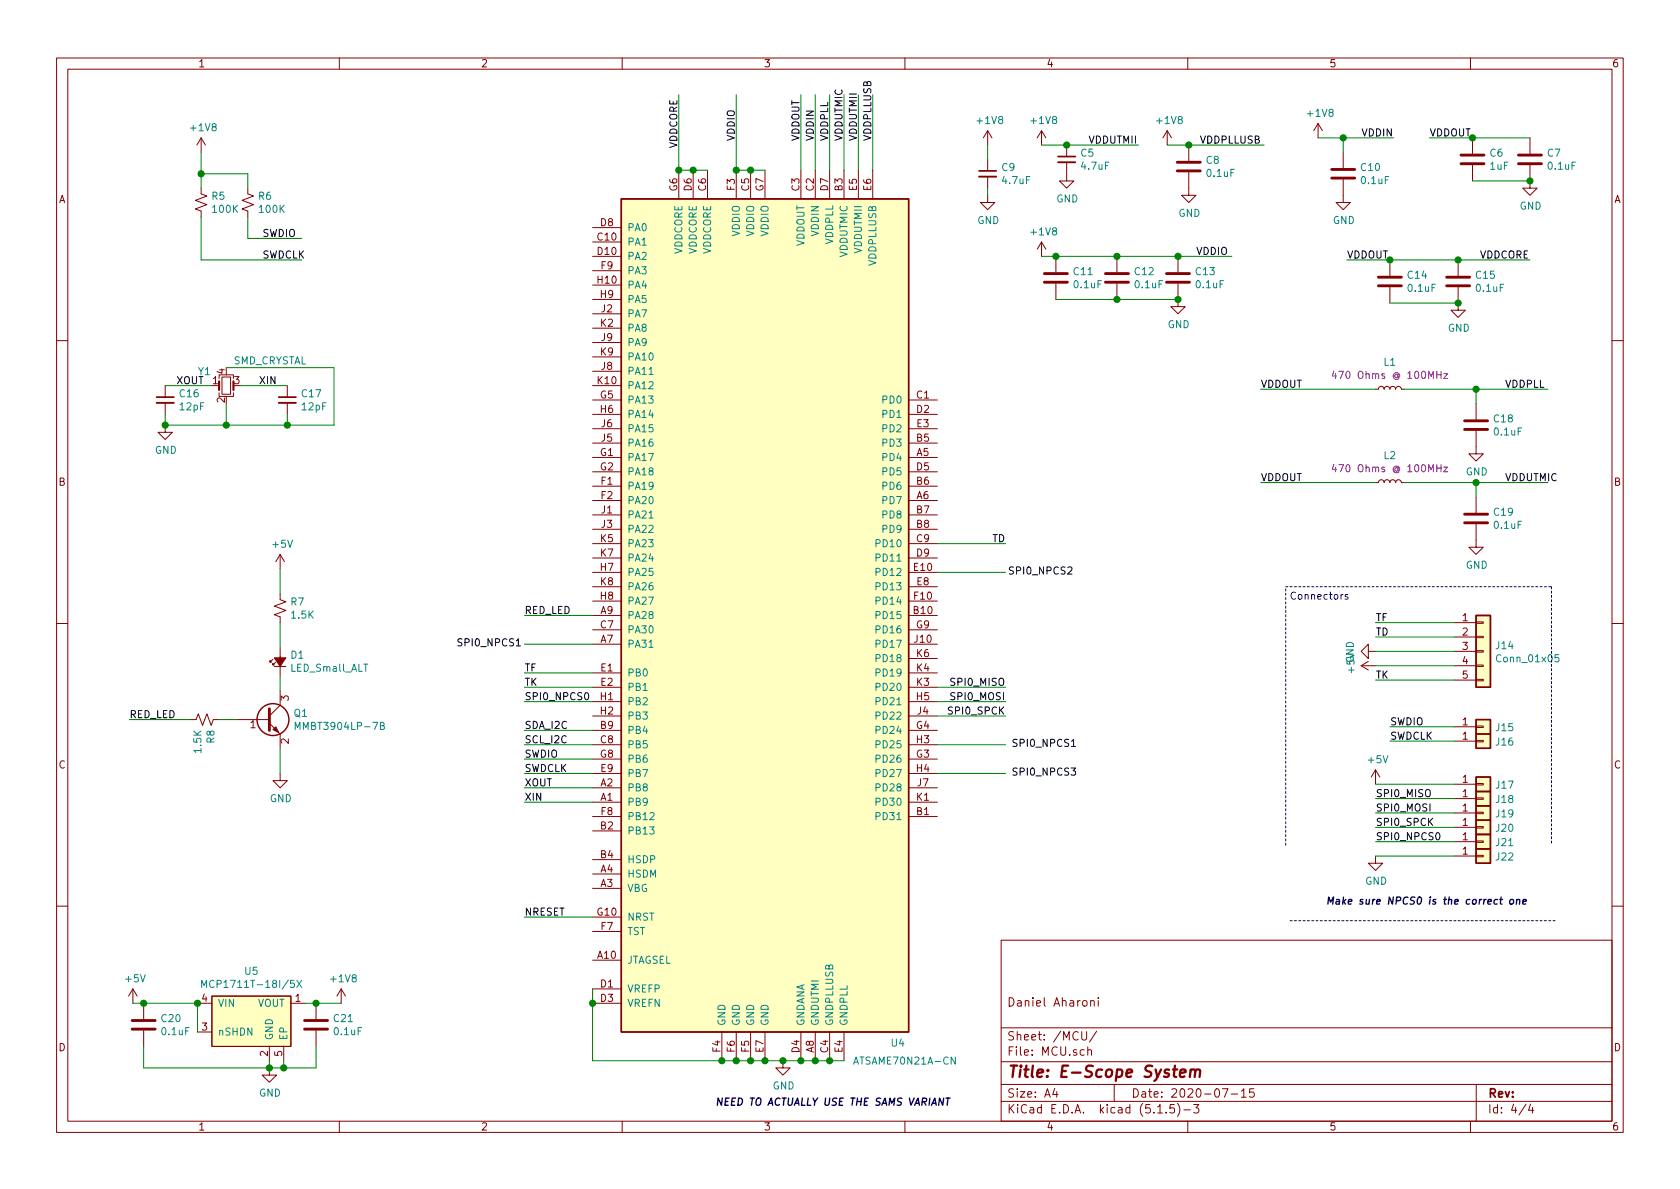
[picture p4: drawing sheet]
EESchema Schematic File Version 4
EELAYER 30 0
EELAYER END
$Descr A4 11693 8268
encoding utf-8
Sheet 4 4
Title "E-Scope System"
Date "2020-07-15"
Rev ""
Comp ""
Comment1 "Daniel Aharoni"
Comment2 ""
Comment3 ""
Comment4 ""
$EndDescr
Text Label 1825 1650 0    50   ~ 0
SWDIO
Text Label 1825 1800 0    50   ~ 0
SWDCLK
$Comp
L power:GND #PWR0115
U 1 1
P 1150 2950
F 0 "#PWR0115" H 1150 2700 50  0001 C CNN
F 1 "GND" H 1155 2777 50  0000 C CNN
F 2 "" H 1150 2950 50  0001 C CNN
F 3 "" H 1150 2950 50  0001 C CNN
	1    1150 2950
	1    0    0    -1  
$EndComp
$Comp
L power:GND #PWR0116
U 1 1
P 1950 5375
F 0 "#PWR0116" H 1950 5125 50  0001 C CNN
F 1 "GND" H 1955 5202 50  0000 C CNN
F 2 "" H 1950 5375 50  0001 C CNN
F 3 "" H 1950 5375 50  0001 C CNN
	1    1950 5375
	1    0    0    -1  
$EndComp
Text Label 900  5000 0    50   ~ 0
RED_LED
$Comp
L power:GND #PWR0117
U 1 1
P 9575 4525
F 0 "#PWR0117" H 9575 4275 50  0001 C CNN
F 1 "GND" H 9580 4352 50  0000 C CNN
F 2 "" H 9575 4525 50  0001 C CNN
F 3 "" H 9575 4525 50  0001 C CNN
	1    9575 4525
	0    1    1    0   
$EndComp
Text Label 9575 4725 0    50   ~ 0
TK
Text Label 9575 4425 0    50   ~ 0
TD
Text Label 9575 4325 0    50   ~ 0
TF
Wire Wire Line
	10125 4725 9575 4725
Wire Wire Line
	10125 4625 9575 4625
Wire Wire Line
	10125 4525 9575 4525
Wire Wire Line
	10125 4425 9575 4425
$Comp
L .Connector:Conn_01x01 J16
U 1 1
P 10325 5150
F 0 "J16" H 10405 5146 50  0000 L CNN
F 1 "Conn_01x01" H 10405 5146 50  0001 L CNN
F 2 ".Connector:Conn_1x1_250x750_Pad" H 10405 5101 50  0001 L CNN
F 3 "~" H 10325 5150 50  0001 C CNN
	1    10325 5150
	1    0    0    -1  
$EndComp
$Comp
L .Connector:Conn_01x01 J15
U 1 1
P 10325 5050
F 0 "J15" H 10405 5046 50  0000 L CNN
F 1 "Conn_01x01" H 10405 5046 50  0001 L CNN
F 2 ".Connector:Conn_1x1_250x750_Pad" H 10325 5050 50  0001 C CNN
F 3 "~" H 10325 5050 50  0001 C CNN
	1    10325 5050
	1    0    0    -1  
$EndComp
Wire Wire Line
	10125 5050 9675 5050
Wire Wire Line
	10125 5150 9675 5150
Text Label 9675 5050 0    50   ~ 0
SWDIO
Text Label 9675 5150 0    50   ~ 0
SWDCLK
Wire Wire Line
	10275 3350 10275 3450
Connection ~ 10275 3350
$Comp
L power:GND #PWR0118
U 1 1
P 10275 3750
F 0 "#PWR0118" H 10275 3500 50  0001 C CNN
F 1 "GND" H 10280 3577 50  0000 C CNN
F 2 "" H 10275 3750 50  0001 C CNN
F 3 "" H 10275 3750 50  0001 C CNN
	1    10275 3750
	1    0    0    -1  
$EndComp
Wire Wire Line
	10275 2700 10275 2800
Connection ~ 10275 2700
Wire Wire Line
	9775 3350 10275 3350
$Comp
L .Inductor:BLM18PG471SN1D L2
U 1 1
P 9675 3350
F 0 "L2" V 9860 3350 50  0000 C CNN
F 1 "BLM18PG471SN1D" H 9725 3200 50  0001 L CNN
F 2 ".Inductor:L_0603_1608Metric_L" H 9725 3650 50  0001 C CNN
F 3 "https://www.murata.com/en-us/products/productdata/8796738650142/ENFA0003.pdf" H 9675 3350 50  0001 C CNN
F 4 "470 Ohms @ 100MHz" V 9769 3350 50  0000 C CNN "Note"
F 5 "0603" H 9825 3100 50  0001 C CNN "Size"
	1    9675 3350
	0    -1   -1   0   
$EndComp
Wire Wire Line
	9775 2700 10275 2700
$Comp
L .Inductor:BLM18PG471SN1D L1
U 1 1
P 9675 2700
F 0 "L1" V 9860 2700 50  0000 C CNN
F 1 "BLM18PG471SN1D" H 9725 2550 50  0001 L CNN
F 2 ".Inductor:L_0603_1608Metric_L" H 9725 3000 50  0001 C CNN
F 3 "https://www.murata.com/en-us/products/productdata/8796738650142/ENFA0003.pdf" H 9675 2700 50  0001 C CNN
F 4 "470 Ohms @ 100MHz" V 9769 2700 50  0000 C CNN "Note"
F 5 "0603" H 9825 2450 50  0001 C CNN "Size"
	1    9675 2700
	0    -1   -1   0   
$EndComp
Wire Wire Line
	8775 2700 9575 2700
Wire Wire Line
	8775 3350 9575 3350
Text Label 8775 2700 0    50   ~ 0
VDDOUT
Text Label 8775 3350 0    50   ~ 0
VDDOUT
Wire Wire Line
	10275 2700 10775 2700
Wire Wire Line
	10275 3350 10775 3350
Text Label 10475 2700 0    50   ~ 0
VDDPLL
Text Label 10475 3350 0    50   ~ 0
VDDUTMIC
Text Label 9375 1800 0    50   ~ 0
VDDOUT
Text Label 10300 1800 0    50   ~ 0
VDDCORE
$Comp
L power:GND #PWR0119
U 1 1
P 6875 1350
F 0 "#PWR0119" H 6875 1100 50  0001 C CNN
F 1 "GND" H 6880 1177 50  0000 C CNN
F 2 "" H 6875 1350 50  0001 C CNN
F 3 "" H 6875 1350 50  0001 C CNN
	1    6875 1350
	1    0    0    -1  
$EndComp
Text Label 8325 1775 0    50   ~ 0
VDDIO
Wire Wire Line
	9350 950  9350 1050
Text Label 9475 950  0    50   ~ 0
VDDIN
Text Label 8350 1000 0    50   ~ 0
VDDPLLUSB
$Comp
L power:GND #PWR0120
U 1 1
P 7425 1200
F 0 "#PWR0120" H 7425 950 50  0001 C CNN
F 1 "GND" H 7430 1027 50  0000 C CNN
F 2 "" H 7425 1200 50  0001 C CNN
F 3 "" H 7425 1200 50  0001 C CNN
	1    7425 1200
	1    0    0    -1  
$EndComp
Text Label 7575 1000 0    50   ~ 0
VDDUTMII
Wire Wire Line
	10125 4325 9575 4325
Text Label 9950 950  0    50   ~ 0
VDDOUT
$Comp
L power:+1V8 #PWR0121
U 1 1
P 1400 1050
F 0 "#PWR0121" H 1400 900 50  0001 C CNN
F 1 "+1V8" H 1415 1223 50  0000 C CNN
F 2 "" H 1400 1050 50  0001 C CNN
F 3 "" H 1400 1050 50  0001 C CNN
	1    1400 1050
	1    0    0    -1  
$EndComp
$Comp
L .Device:R_Small_US R5
U 1 1
P 1400 1400
F 0 "R5" H 1468 1446 50  0000 L CNN
F 1 "100K" H 1468 1355 50  0000 L CNN
F 2 ".Resistor:R_0201_0603Metric_ERJ_L" H 1400 1400 50  0001 C CNN
F 3 "~" H 1400 1400 50  0001 C CNN
	1    1400 1400
	1    0    0    -1  
$EndComp
$Comp
L .Device:R_Small_US R6
U 1 1
P 1725 1400
F 0 "R6" H 1793 1446 50  0000 L CNN
F 1 "100K" H 1793 1355 50  0000 L CNN
F 2 ".Resistor:R_0201_0603Metric_ERJ_L" H 1725 1400 50  0001 C CNN
F 3 "~" H 1725 1400 50  0001 C CNN
	1    1725 1400
	1    0    0    -1  
$EndComp
Wire Wire Line
	1400 1050 1400 1200
Wire Wire Line
	1400 1200 1725 1200
Wire Wire Line
	1725 1200 1725 1300
Connection ~ 1400 1200
Wire Wire Line
	1400 1200 1400 1300
Wire Wire Line
	1725 1650 1725 1500
Wire Wire Line
	1400 1500 1400 1800
Wire Wire Line
	1400 1800 2100 1800
Wire Wire Line
	1725 1650 2100 1650
$Comp
L .Device:R_Small_US R7
U 1 1
P 1950 4225
F 0 "R7" H 2018 4271 50  0000 L CNN
F 1 "1.5K" H 2018 4180 50  0000 L CNN
F 2 ".Resistor:R_0201_0603Metric_ERJ_L" H 1950 4225 50  0001 C CNN
F 3 "~" H 1950 4225 50  0001 C CNN
	1    1950 4225
	1    0    0    -1  
$EndComp
$Comp
L power:+5V #PWR0122
U 1 1
P 9575 4625
F 0 "#PWR0122" H 9575 4475 50  0001 C CNN
F 1 "+5V" H 9590 4798 50  0000 C CNN
F 2 "" H 9575 4625 50  0001 C CNN
F 3 "" H 9575 4625 50  0001 C CNN
	1    9575 4625
	0    -1   -1   0   
$EndComp
$Comp
L power:+1V8 #PWR0123
U 1 1
P 7250 1000
F 0 "#PWR0123" H 7250 850 50  0001 C CNN
F 1 "+1V8" H 7265 1173 50  0000 C CNN
F 2 "" H 7250 1000 50  0001 C CNN
F 3 "" H 7250 1000 50  0001 C CNN
	1    7250 1000
	1    0    0    -1  
$EndComp
$Comp
L power:+1V8 #PWR0124
U 1 1
P 8125 1000
F 0 "#PWR0124" H 8125 850 50  0001 C CNN
F 1 "+1V8" H 8140 1173 50  0000 C CNN
F 2 "" H 8125 1000 50  0001 C CNN
F 3 "" H 8125 1000 50  0001 C CNN
	1    8125 1000
	1    0    0    -1  
$EndComp
$Comp
L power:+1V8 #PWR0125
U 1 1
P 7250 1775
F 0 "#PWR0125" H 7250 1625 50  0001 C CNN
F 1 "+1V8" H 7265 1948 50  0000 C CNN
F 2 "" H 7250 1775 50  0001 C CNN
F 3 "" H 7250 1775 50  0001 C CNN
	1    7250 1775
	1    0    0    -1  
$EndComp
$Comp
L power:+1V8 #PWR0126
U 1 1
P 6875 1000
F 0 "#PWR0126" H 6875 850 50  0001 C CNN
F 1 "+1V8" H 6890 1173 50  0000 C CNN
F 2 "" H 6875 1000 50  0001 C CNN
F 3 "" H 6875 1000 50  0001 C CNN
	1    6875 1000
	1    0    0    -1  
$EndComp
$Comp
L power:+1V8 #PWR0127
U 1 1
P 9175 950
F 0 "#PWR0127" H 9175 800 50  0001 C CNN
F 1 "+1V8" H 9190 1123 50  0000 C CNN
F 2 "" H 9175 950 50  0001 C CNN
F 3 "" H 9175 950 50  0001 C CNN
	1    9175 950 
	1    0    0    -1  
$EndComp
Wire Wire Line
	9350 950  9175 950 
Wire Wire Line
	6875 1000 6875 1100
Wire Wire Line
	6875 1300 6875 1350
Connection ~ 9350 950 
Wire Wire Line
	9350 950  9700 950 
Wire Notes Line
	8950 4075 10800 4075
Wire Notes Line
	10800 4075 10800 5875
Wire Notes Line
	10825 6400 8975 6400
Wire Notes Line
	8950 5875 8950 4075
Text Notes 8975 4175 0    50   ~ 0
Connectors
$Comp
L .MCU:ATSAME70N21A-CN U4
U 1 1
P 5375 4475
F 0 "U4" H 6250 1700 50  0000 C CNN
F 1 "ATSAME70N21A-CN" H 6300 1575 50  0000 C CNN
F 2 ".Package_BGA:BGA_100_CP80_10X10_900X900X110B40L" H 5275 4375 50  0001 C CNN
F 3 "http://www.microchip.com/mymicrochip/filehandler.aspx?ddocname=en589960" H 5375 4475 50  0001 C CNN
	1    5375 4475
	1    0    0    -1  
$EndComp
Wire Wire Line
	1475 2675 1150 2675
Wire Wire Line
	1575 2800 1575 2950
Wire Wire Line
	1575 2950 1150 2950
Wire Wire Line
	1150 2950 1150 2875
Wire Wire Line
	2000 2675 1675 2675
Wire Wire Line
	2000 2875 2000 2950
Wire Wire Line
	2000 2950 1575 2950
Connection ~ 1575 2950
Wire Wire Line
	1575 2550 2325 2550
Wire Wire Line
	2325 2550 2325 2950
Wire Wire Line
	2325 2950 2000 2950
Connection ~ 2000 2950
Connection ~ 1150 2950
Wire Wire Line
	4925 1175 4825 1175
Connection ~ 4825 1175
Wire Wire Line
	4825 1175 4725 1175
Wire Wire Line
	4725 1175 4725 650 
Connection ~ 4725 1175
Wire Wire Line
	5325 1175 5225 1175
Connection ~ 5225 1175
Wire Wire Line
	5225 1175 5125 1175
Wire Wire Line
	5125 1175 5125 650 
Connection ~ 5125 1175
Wire Wire Line
	5575 1175 5575 650 
Wire Wire Line
	5675 1175 5675 650 
Wire Wire Line
	5775 1175 5775 650 
Wire Wire Line
	5875 1175 5875 650 
Wire Wire Line
	5975 1175 5975 650 
Wire Wire Line
	6075 1175 6075 650 
Text Label 4725 1025 1    50   ~ 0
VDDCORE
Text Label 5125 975  1    50   ~ 0
VDDIO
Text Label 5575 975  1    50   ~ 0
VDDOUT
Text Label 5875 975  1    50   ~ 0
VDDUTMIC
Wire Wire Line
	4125 5575 3650 5575
Wire Wire Line
	4125 5475 3650 5475
Text Label 3650 5475 0    50   ~ 0
XOUT
Text Label 3650 5575 0    50   ~ 0
XIN
Text Label 6075 975  1    50   ~ 0
VDDPLLUSB
Text Label 5975 975  1    50   ~ 0
VDDUTMII
Text Label 5675 975  1    50   ~ 0
VDDIN
Text Label 5775 975  1    50   ~ 0
VDDPLL
Wire Wire Line
	5875 7375 5775 7375
Connection ~ 5125 7375
Wire Wire Line
	5125 7375 5025 7375
Connection ~ 5225 7375
Wire Wire Line
	5225 7375 5125 7375
Connection ~ 5325 7375
Wire Wire Line
	5325 7375 5225 7375
Connection ~ 5575 7375
Wire Wire Line
	5575 7375 5450 7375
Connection ~ 5675 7375
Wire Wire Line
	5675 7375 5575 7375
Connection ~ 5775 7375
Wire Wire Line
	5775 7375 5675 7375
$Comp
L power:GND #PWR0128
U 1 1
P 5450 7375
F 0 "#PWR0128" H 5450 7125 50  0001 C CNN
F 1 "GND" H 5455 7202 50  0000 C CNN
F 2 "" H 5450 7375 50  0001 C CNN
F 3 "" H 5450 7375 50  0001 C CNN
	1    5450 7375
	1    0    0    -1  
$EndComp
Connection ~ 5450 7375
Wire Wire Line
	5450 7375 5325 7375
Wire Wire Line
	4125 4475 3650 4475
Wire Wire Line
	4125 4275 3650 4275
Text Label 3650 4275 0    50   ~ 0
RED_LED
Text Label 3175 4500 0    50   ~ 0
SPI0_NPCS1
Wire Wire Line
	4125 4675 3650 4675
Wire Wire Line
	4125 4775 3650 4775
Wire Wire Line
	4125 4875 3650 4875
Wire Wire Line
	4125 5075 3650 5075
Wire Wire Line
	4125 5175 3650 5175
Wire Wire Line
	4125 5275 3650 5275
Wire Wire Line
	4125 5375 3650 5375
Text Label 3650 4675 0    50   ~ 0
TF
Text Label 3650 4775 0    50   ~ 0
TK
Text Label 3650 4875 0    50   ~ 0
SPI0_NPCS0
Text Label 3650 5075 0    50   ~ 0
SDA_I2C
Text Label 3650 5175 0    50   ~ 0
SCL_I2C
Text Label 3650 5275 0    50   ~ 0
SWDIO
Text Label 3650 5375 0    50   ~ 0
SWDCLK
Wire Wire Line
	4125 6975 4125 6875
Wire Wire Line
	4125 6975 4125 7375
Wire Wire Line
	4125 7375 5025 7375
Connection ~ 4125 6975
Connection ~ 5025 7375
Wire Wire Line
	4125 6375 3650 6375
Text Label 3650 6375 0    50   ~ 0
NRESET
Wire Wire Line
	7000 3775 6525 3775
Wire Wire Line
	7000 3975 6525 3975
Wire Wire Line
	7000 4775 6525 4775
Wire Wire Line
	7000 4875 6525 4875
Wire Wire Line
	7000 4975 6525 4975
Text Label 7000 3775 2    50   ~ 0
TD
Text Label 7475 4000 2    50   ~ 0
SPI0_NPCS2
Text Label 7000 4775 2    50   ~ 0
SPI0_MISO
Text Label 7000 4875 2    50   ~ 0
SPI0_MOSI
Text Label 7000 4975 2    50   ~ 0
SPI0_SPCK
Wire Wire Line
	7000 5175 6525 5175
Wire Wire Line
	7000 5375 6525 5375
Text Label 7500 5200 2    50   ~ 0
SPI0_NPCS1
Text Label 7500 5400 2    50   ~ 0
SPI0_NPCS3
$Comp
L .Device:C_Small C9
U 1 1
P 6875 1200
F 0 "C9" H 6967 1246 50  0000 L CNN
F 1 "4.7uF" H 6967 1155 50  0000 L CNN
F 2 ".Capacitor:C_0402_1005Metric_L" H 6875 1200 50  0001 C CNN
F 3 "~" H 6875 1200 50  0001 C CNN
	1    6875 1200
	1    0    0    -1  
$EndComp
Wire Wire Line
	7250 1000 7425 1000
$Comp
L .Device:C_Small C5
U 1 1
P 7425 1100
F 0 "C5" H 7517 1146 50  0000 L CNN
F 1 "4.7uF" H 7517 1055 50  0000 L CNN
F 2 ".Capacitor:C_0402_1005Metric_L" H 7425 1100 50  0001 C CNN
F 3 "~" H 7425 1100 50  0001 C CNN
	1    7425 1100
	1    0    0    -1  
$EndComp
Connection ~ 7425 1000
Wire Wire Line
	7425 1000 7925 1000
$Comp
L .Device:LED_Small_ALT D1
U 1 1
P 1950 4600
F 0 "D1" V 1996 4532 50  0000 R CNN
F 1 "LED_Small_ALT" V 1905 4532 50  0000 R CNN
F 2 "LED_SMD:LED_0402_1005Metric" V 1950 4600 50  0001 C CNN
F 3 "~" V 1950 4600 50  0001 C CNN
	1    1950 4600
	0    -1   -1   0   
$EndComp
$Comp
L .Regulator_Linear:MCP1711 U?
U 1 1
P 1575 6975
AR Path="/5EE8F7BA" Ref="U?"  Part="1" 
AR Path="/5EEA60FC/5EE8F7BA" Ref="U5"  Part="1" 
F 0 "U5" H 1750 7200 50  0000 C CNN
F 1 "MCP1711T-18I/5X" H 1750 7109 50  0000 C CNN
F 2 ".Package_QFN:UQFN_MCP1711" H 1575 6975 50  0001 C CNN
F 3 "http://ww1.microchip.com/downloads/en/DeviceDoc/20005415D.pdf" H 1575 6975 50  0001 C CNN
	1    1575 6975
	1    0    0    -1  
$EndComp
Wire Wire Line
	1875 7375 1875 7425
Wire Wire Line
	1875 7425 1975 7425
Wire Wire Line
	1975 7425 1975 7375
Wire Wire Line
	2125 6975 2200 6975
$Comp
L power:+5V #PWR?
U 1 1
P 925 6975
AR Path="/5EE8F7C4" Ref="#PWR?"  Part="1" 
AR Path="/5EEA60FC/5EE8F7C4" Ref="#PWR0129"  Part="1" 
F 0 "#PWR0129" H 925 6825 50  0001 C CNN
F 1 "+5V" H 940 7148 50  0000 C CNN
F 2 "" H 925 6975 50  0001 C CNN
F 3 "" H 925 6975 50  0001 C CNN
	1    925  6975
	1    0    0    -1  
$EndComp
$Comp
L power:GND #PWR?
U 1 1
P 1875 7425
AR Path="/5EE8F7CA" Ref="#PWR?"  Part="1" 
AR Path="/5EEA60FC/5EE8F7CA" Ref="#PWR0130"  Part="1" 
F 0 "#PWR0130" H 1875 7175 50  0001 C CNN
F 1 "GND" H 1880 7252 50  0000 C CNN
F 2 "" H 1875 7425 50  0001 C CNN
F 3 "" H 1875 7425 50  0001 C CNN
	1    1875 7425
	1    0    0    -1  
$EndComp
Connection ~ 1875 7425
$Comp
L power:+1V8 #PWR?
U 1 1
P 2375 6975
AR Path="/5EE8F7D1" Ref="#PWR?"  Part="1" 
AR Path="/5EEA60FC/5EE8F7D1" Ref="#PWR0131"  Part="1" 
F 0 "#PWR0131" H 2375 6825 50  0001 C CNN
F 1 "+1V8" H 2390 7148 50  0000 C CNN
F 2 "" H 2375 6975 50  0001 C CNN
F 3 "" H 2375 6975 50  0001 C CNN
	1    2375 6975
	1    0    0    -1  
$EndComp
$Comp
L .Device:C C?
U 1 1
P 1000 7125
AR Path="/5EE8F7D7" Ref="C?"  Part="1" 
AR Path="/5EEA60FC/5EE8F7D7" Ref="C20"  Part="1" 
F 0 "C20" H 1115 7171 50  0000 L CNN
F 1 "0.1uF" H 1115 7080 50  0000 L CNN
F 2 ".Capacitor:C_0201_0603Metric_L" H 1038 6975 50  0001 C CNN
F 3 "~" H 1000 7125 50  0001 C CNN
	1    1000 7125
	1    0    0    -1  
$EndComp
$Comp
L .Device:C C?
U 1 1
P 2200 7125
AR Path="/5EE8F7DD" Ref="C?"  Part="1" 
AR Path="/5EEA60FC/5EE8F7DD" Ref="C21"  Part="1" 
F 0 "C21" H 2315 7171 50  0000 L CNN
F 1 "0.1uF" H 2315 7080 50  0000 L CNN
F 2 ".Capacitor:C_0201_0603Metric_L" H 2238 6975 50  0001 C CNN
F 3 "~" H 2200 7125 50  0001 C CNN
	1    2200 7125
	1    0    0    -1  
$EndComp
Connection ~ 2200 6975
Wire Wire Line
	2200 6975 2375 6975
Connection ~ 1000 6975
Wire Wire Line
	1000 6975 925  6975
Wire Wire Line
	1000 6975 1375 6975
Wire Wire Line
	1375 6975 1375 7175
Connection ~ 1375 6975
Wire Wire Line
	1000 7275 1000 7425
Wire Wire Line
	1000 7425 1875 7425
Wire Wire Line
	2200 7275 2200 7425
Wire Wire Line
	2200 7425 1975 7425
Connection ~ 1975 7425
$Comp
L Connector_Generic:Conn_01x05 J14
U 1 1
P 10325 4525
F 0 "J14" H 10405 4567 50  0000 L CNN
F 1 "Conn_01x05" H 10405 4476 50  0000 L CNN
F 2 ".Connector:B2B_Flex_05_Dual_Row_38milx24mil_Pad_20mil_copy" H 10325 4525 50  0001 C CNN
F 3 "~" H 10325 4525 50  0001 C CNN
	1    10325 4525
	1    0    0    -1  
$EndComp
$Comp
L .Oscillator:SMD_CRYSTAL Y1
U 1 1
P 1575 2675
F 0 "Y1" H 1375 2775 50  0000 L CNN
F 1 "SMD_CRYSTAL" H 1625 2850 50  0000 L CNN
F 2 ".Oscillator:Epson_Crystal_2_5x2" H 1525 2750 50  0001 C CNN
F 3 "" H 1575 2675 50  0001 C CNN
	1    1575 2675
	1    0    0    -1  
$EndComp
$Comp
L .Connector:Conn_01x01 J17
U 1 1
P 10325 5450
F 0 "J17" H 10405 5446 50  0000 L CNN
F 1 "Conn_01x01" H 10405 5446 50  0001 L CNN
F 2 ".Connector:Spring_2306334" H 10325 5450 50  0001 C CNN
F 3 "~" H 10325 5450 50  0001 C CNN
	1    10325 5450
	1    0    0    -1  
$EndComp
$Comp
L .Connector:Conn_01x01 J18
U 1 1
P 10325 5550
F 0 "J18" H 10405 5546 50  0000 L CNN
F 1 "Conn_01x01" H 10405 5546 50  0001 L CNN
F 2 ".Connector:Spring_2306334" H 10325 5550 50  0001 C CNN
F 3 "~" H 10325 5550 50  0001 C CNN
	1    10325 5550
	1    0    0    -1  
$EndComp
$Comp
L .Connector:Conn_01x01 J19
U 1 1
P 10325 5650
F 0 "J19" H 10405 5646 50  0000 L CNN
F 1 "Conn_01x01" H 10405 5646 50  0001 L CNN
F 2 ".Connector:Spring_2306334" H 10325 5650 50  0001 C CNN
F 3 "~" H 10325 5650 50  0001 C CNN
	1    10325 5650
	1    0    0    -1  
$EndComp
$Comp
L .Connector:Conn_01x01 J20
U 1 1
P 10325 5750
F 0 "J20" H 10405 5746 50  0000 L CNN
F 1 "Conn_01x01" H 10405 5746 50  0001 L CNN
F 2 ".Connector:Spring_2306334" H 10325 5750 50  0001 C CNN
F 3 "~" H 10325 5750 50  0001 C CNN
	1    10325 5750
	1    0    0    -1  
$EndComp
$Comp
L .Connector:Conn_01x01 J21
U 1 1
P 10325 5850
F 0 "J21" H 10405 5846 50  0000 L CNN
F 1 "Conn_01x01" H 10405 5846 50  0001 L CNN
F 2 ".Connector:Spring_2306334" H 10325 5850 50  0001 C CNN
F 3 "~" H 10325 5850 50  0001 C CNN
	1    10325 5850
	1    0    0    -1  
$EndComp
$Comp
L .Connector:Conn_01x01 J22
U 1 1
P 10325 5950
F 0 "J22" H 10405 5946 50  0000 L CNN
F 1 "Conn_01x01" H 10405 5946 50  0001 L CNN
F 2 ".Connector:Spring_2306334" H 10325 5950 50  0001 C CNN
F 3 "~" H 10325 5950 50  0001 C CNN
	1    10325 5950
	1    0    0    -1  
$EndComp
Wire Wire Line
	10125 5650 9575 5650
Wire Wire Line
	10125 5550 9575 5550
Wire Wire Line
	10125 5450 9575 5450
Wire Wire Line
	10125 5950 9575 5950
Wire Wire Line
	10125 5850 9575 5850
Wire Wire Line
	10125 5750 9575 5750
$Comp
L power:+5V #PWR0132
U 1 1
P 9575 5450
F 0 "#PWR0132" H 9575 5300 50  0001 C CNN
F 1 "+5V" H 9590 5623 50  0000 C CNN
F 2 "" H 9575 5450 50  0001 C CNN
F 3 "" H 9575 5450 50  0001 C CNN
	1    9575 5450
	1    0    0    -1  
$EndComp
$Comp
L power:GND #PWR0133
U 1 1
P 9575 5950
F 0 "#PWR0133" H 9575 5700 50  0001 C CNN
F 1 "GND" H 9580 5777 50  0000 C CNN
F 2 "" H 9575 5950 50  0001 C CNN
F 3 "" H 9575 5950 50  0001 C CNN
	1    9575 5950
	1    0    0    -1  
$EndComp
Text Label 9575 5550 0    50   ~ 0
SPI0_MISO
Text Label 9575 5650 0    50   ~ 0
SPI0_MOSI
Text Label 9575 5750 0    50   ~ 0
SPI0_SPCK
Text Notes 4975 7700 0    50   Italic 10
NEED TO ACTUALLY USE THE SAMS VARIANT
Text Label 9575 5850 0    50   ~ 0
SPI0_NPCS0
Text Notes 9225 6300 0    50   Italic 10
Make sure NPCS0 is the correct one
$Comp
L power:GND #PWR0134
U 1 1
P 10275 3100
F 0 "#PWR0134" H 10275 2850 50  0001 C CNN
F 1 "GND" H 10280 2927 50  0000 C CNN
F 2 "" H 10275 3100 50  0001 C CNN
F 3 "" H 10275 3100 50  0001 C CNN
	1    10275 3100
	1    0    0    -1  
$EndComp
$Comp
L .Device:C C18
U 1 1
P 10275 2950
F 0 "C18" H 10390 2996 50  0000 L CNN
F 1 "0.1uF" H 10390 2905 50  0000 L CNN
F 2 ".Capacitor:C_0201_0603Metric_L" H 10313 2800 50  0001 C CNN
F 3 "~" H 10275 2950 50  0001 C CNN
	1    10275 2950
	1    0    0    -1  
$EndComp
$Comp
L .Device:C C19
U 1 1
P 10275 3600
F 0 "C19" H 10390 3646 50  0000 L CNN
F 1 "0.1uF" H 10390 3555 50  0000 L CNN
F 2 ".Capacitor:C_0201_0603Metric_L" H 10313 3450 50  0001 C CNN
F 3 "~" H 10275 3600 50  0001 C CNN
	1    10275 3600
	1    0    0    -1  
$EndComp
Wire Wire Line
	9375 1800 9675 1800
$Comp
L .Device:C C14
U 1 1
P 9675 1950
F 0 "C14" H 9790 1996 50  0000 L CNN
F 1 "0.1uF" H 9790 1905 50  0000 L CNN
F 2 ".Capacitor:C_0201_0603Metric_L" H 9713 1800 50  0001 C CNN
F 3 "~" H 9675 1950 50  0001 C CNN
	1    9675 1950
	1    0    0    -1  
$EndComp
Connection ~ 9675 1800
Wire Wire Line
	9675 1800 10150 1800
$Comp
L .Device:C C15
U 1 1
P 10150 1950
F 0 "C15" H 10265 1996 50  0000 L CNN
F 1 "0.1uF" H 10265 1905 50  0000 L CNN
F 2 ".Capacitor:C_0201_0603Metric_L" H 10188 1800 50  0001 C CNN
F 3 "~" H 10150 1950 50  0001 C CNN
	1    10150 1950
	1    0    0    -1  
$EndComp
Connection ~ 10150 1800
Wire Wire Line
	10150 1800 10650 1800
Wire Wire Line
	10150 2100 9675 2100
$Comp
L power:GND #PWR0135
U 1 1
P 10150 2100
F 0 "#PWR0135" H 10150 1850 50  0001 C CNN
F 1 "GND" H 10155 1927 50  0000 C CNN
F 2 "" H 10150 2100 50  0001 C CNN
F 3 "" H 10150 2100 50  0001 C CNN
	1    10150 2100
	1    0    0    -1  
$EndComp
Connection ~ 10150 2100
$Comp
L .Device:C C7
U 1 1
P 10650 1100
F 0 "C7" H 10765 1146 50  0000 L CNN
F 1 "0.1uF" H 10765 1055 50  0000 L CNN
F 2 ".Capacitor:C_0201_0603Metric_L" H 10688 950 50  0001 C CNN
F 3 "~" H 10650 1100 50  0001 C CNN
	1    10650 1100
	1    0    0    -1  
$EndComp
Wire Wire Line
	9950 950  10250 950 
$Comp
L .Device:C C6
U 1 1
P 10250 1100
F 0 "C6" H 10365 1146 50  0000 L CNN
F 1 "1uF" H 10365 1055 50  0000 L CNN
F 2 ".Capacitor:C_0201_0603Metric_L" H 10288 950 50  0001 C CNN
F 3 "~" H 10250 1100 50  0001 C CNN
	1    10250 1100
	1    0    0    -1  
$EndComp
Connection ~ 10250 950 
Wire Wire Line
	10250 950  10650 950 
$Comp
L .Device:C C10
U 1 1
P 9350 1200
F 0 "C10" H 9465 1246 50  0000 L CNN
F 1 "0.1uF" H 9465 1155 50  0000 L CNN
F 2 ".Capacitor:C_0201_0603Metric_L" H 9388 1050 50  0001 C CNN
F 3 "~" H 9350 1200 50  0001 C CNN
	1    9350 1200
	1    0    0    -1  
$EndComp
Wire Wire Line
	10250 1250 10650 1250
$Comp
L power:GND #PWR0136
U 1 1
P 10650 1250
F 0 "#PWR0136" H 10650 1000 50  0001 C CNN
F 1 "GND" H 10655 1077 50  0000 C CNN
F 2 "" H 10650 1250 50  0001 C CNN
F 3 "" H 10650 1250 50  0001 C CNN
	1    10650 1250
	1    0    0    -1  
$EndComp
Connection ~ 10650 1250
$Comp
L power:GND #PWR0137
U 1 1
P 9350 1350
F 0 "#PWR0137" H 9350 1100 50  0001 C CNN
F 1 "GND" H 9355 1177 50  0000 C CNN
F 2 "" H 9350 1350 50  0001 C CNN
F 3 "" H 9350 1350 50  0001 C CNN
	1    9350 1350
	1    0    0    -1  
$EndComp
Wire Wire Line
	8125 1000 8275 1000
$Comp
L .Device:C C8
U 1 1
P 8275 1150
F 0 "C8" H 8390 1196 50  0000 L CNN
F 1 "0.1uF" H 8390 1105 50  0000 L CNN
F 2 ".Capacitor:C_0201_0603Metric_L" H 8313 1000 50  0001 C CNN
F 3 "~" H 8275 1150 50  0001 C CNN
	1    8275 1150
	1    0    0    -1  
$EndComp
Connection ~ 8275 1000
Wire Wire Line
	8275 1000 8800 1000
Wire Wire Line
	7250 1775 7350 1775
$Comp
L .Device:C C11
U 1 1
P 7350 1925
F 0 "C11" H 7465 1971 50  0000 L CNN
F 1 "0.1uF" H 7465 1880 50  0000 L CNN
F 2 ".Capacitor:C_0201_0603Metric_L" H 7388 1775 50  0001 C CNN
F 3 "~" H 7350 1925 50  0001 C CNN
	1    7350 1925
	1    0    0    -1  
$EndComp
Connection ~ 7350 1775
Wire Wire Line
	7350 1775 7775 1775
$Comp
L .Device:C C12
U 1 1
P 7775 1925
F 0 "C12" H 7890 1971 50  0000 L CNN
F 1 "0.1uF" H 7890 1880 50  0000 L CNN
F 2 ".Capacitor:C_0201_0603Metric_L" H 7813 1775 50  0001 C CNN
F 3 "~" H 7775 1925 50  0001 C CNN
	1    7775 1925
	1    0    0    -1  
$EndComp
Connection ~ 7775 1775
Wire Wire Line
	7775 1775 8200 1775
$Comp
L .Device:C C13
U 1 1
P 8200 1925
F 0 "C13" H 8315 1971 50  0000 L CNN
F 1 "0.1uF" H 8315 1880 50  0000 L CNN
F 2 ".Capacitor:C_0201_0603Metric_L" H 8238 1775 50  0001 C CNN
F 3 "~" H 8200 1925 50  0001 C CNN
	1    8200 1925
	1    0    0    -1  
$EndComp
Connection ~ 8200 1775
Wire Wire Line
	8200 1775 8575 1775
Wire Wire Line
	8200 2075 7775 2075
Connection ~ 7775 2075
Wire Wire Line
	7775 2075 7350 2075
$Comp
L power:GND #PWR0138
U 1 1
P 8200 2075
F 0 "#PWR0138" H 8200 1825 50  0001 C CNN
F 1 "GND" H 8205 1902 50  0000 C CNN
F 2 "" H 8200 2075 50  0001 C CNN
F 3 "" H 8200 2075 50  0001 C CNN
	1    8200 2075
	1    0    0    -1  
$EndComp
Connection ~ 8200 2075
$Comp
L power:GND #PWR0139
U 1 1
P 8275 1300
F 0 "#PWR0139" H 8275 1050 50  0001 C CNN
F 1 "GND" H 8280 1127 50  0000 C CNN
F 2 "" H 8275 1300 50  0001 C CNN
F 3 "" H 8275 1300 50  0001 C CNN
	1    8275 1300
	1    0    0    -1  
$EndComp
$Comp
L .Device:C_Small C17
U 1 1
P 2000 2775
F 0 "C17" H 2092 2821 50  0000 L CNN
F 1 "12pF" H 2092 2730 50  0000 L CNN
F 2 ".Capacitor:C_0201_0603Metric_L" H 2000 2775 50  0001 C CNN
F 3 "~" H 2000 2775 50  0001 C CNN
	1    2000 2775
	1    0    0    -1  
$EndComp
$Comp
L .Device:C_Small C16
U 1 1
P 1150 2775
F 0 "C16" H 1242 2821 50  0000 L CNN
F 1 "12pF" H 1242 2730 50  0000 L CNN
F 2 ".Capacitor:C_0201_0603Metric_L" H 1150 2775 50  0001 C CNN
F 3 "~" H 1150 2775 50  0001 C CNN
	1    1150 2775
	1    0    0    -1  
$EndComp
$Comp
L .Transistor:MMBT3904LP-7B Q1
U 1 1
P 1850 5000
F 0 "Q1" H 2041 5046 50  0000 L CNN
F 1 "MMBT3904LP-7B" H 2041 4955 50  0000 L CNN
F 2 ".Transistor:TRXDFN3_101X61X53L25X15N" H 2050 4925 50  0001 L CIN
F 3 "https://www.diodes.com/assets/Datasheets/ds31835.pdf" H 1850 5000 50  0001 L CNN
	1    1850 5000
	1    0    0    -1  
$EndComp
Wire Wire Line
	1950 5200 1950 5375
Wire Wire Line
	1950 4125 1950 3950
Wire Wire Line
	1650 5000 1525 5000
$Comp
L .Device:R_Small_US R8
U 1 1
P 1425 5000
F 0 "R8" H 1493 5046 50  0000 L CNN
F 1 "1.5K" H 1493 4955 50  0000 L CNN
F 2 ".Resistor:R_0201_0603Metric_ERJ_L" H 1425 5000 50  0001 C CNN
F 3 "~" H 1425 5000 50  0001 C CNN
	1    1425 5000
	0    1    1    0   
$EndComp
Wire Wire Line
	1325 5000 900  5000
Wire Wire Line
	1950 4700 1950 4800
Wire Wire Line
	1950 4325 1950 4500
$Comp
L power:+5V #PWR?
U 1 1
P 1950 3950
AR Path="/5F19718E" Ref="#PWR?"  Part="1" 
AR Path="/5EEA60FC/5F19718E" Ref="#PWR03"  Part="1" 
F 0 "#PWR03" H 1950 3800 50  0001 C CNN
F 1 "+5V" H 1965 4123 50  0000 C CNN
F 2 "" H 1950 3950 50  0001 C CNN
F 3 "" H 1950 3950 50  0001 C CNN
	1    1950 3950
	1    0    0    -1  
$EndComp
Text Label 1225 2675 0    50   ~ 0
XOUT
Text Label 1800 2675 0    50   ~ 0
XIN
$EndSCHEMATC
